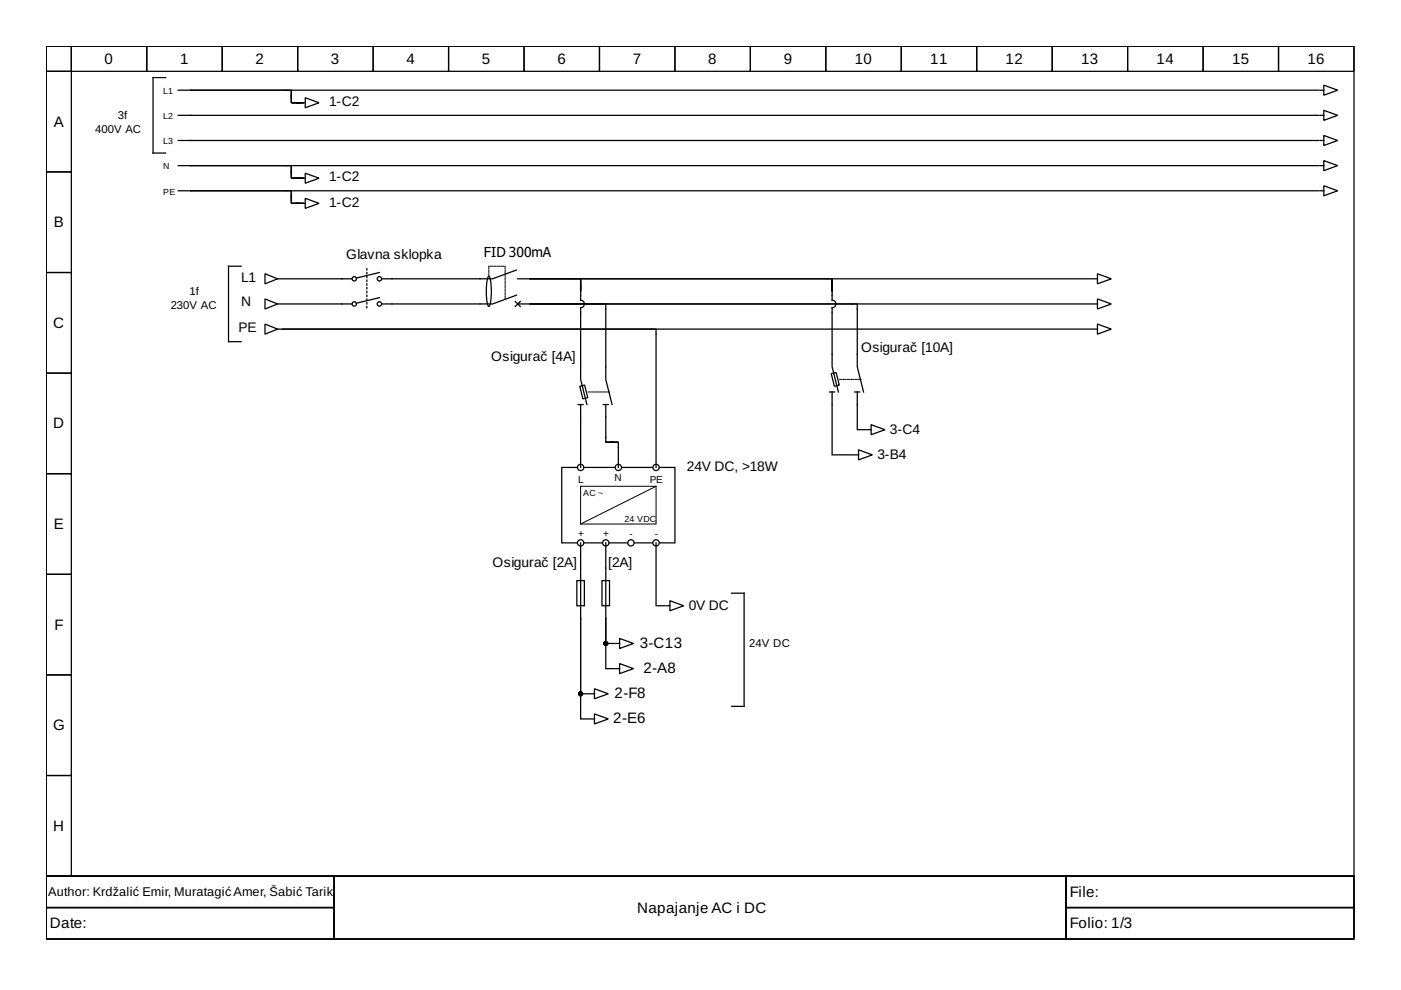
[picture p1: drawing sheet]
<svg xmlns="http://www.w3.org/2000/svg" width="297mm" height="210mm" viewBox="0 0 297 210" stroke-linecap="round" stroke-linejoin="round" font-family="sans-serif">
<g fill="none" stroke="#000" stroke-width=".27">
<path d="M9.8 9.8h277.3v176h-277.3zM9.8 9.8h5.3v5.3h-5.3zM9.8 15.1h5.3v21.4h-5.3zM15.1 9.8h16v5.3h-16zM31.1 9.8h16v5.3h-16zM35.1 16.5h-2.6v16h2.6M47.1 9.8h16v5.3h-16zM63.1 9.8h16v5.3h-16zM79.1 9.8h16v5.3h-16zM95.1 9.8h16v5.3h-16zM111.1 9.8h16v5.3h-16zM127.1 9.8h16v5.3h-16z"/>
<path d="M143.1 9.8h16v5.3h-16zM159.1 9.8h16v5.3h-16zM175.1 9.8h16v5.3h-16zM191.1 9.8h16v5.3h-16zM207.1 9.8h16v5.3h-16zM223.1 9.8h16v5.3h-16zM239.1 9.8h16v5.3h-16zM255.1 9.8h16v5.3h-16zM271.1 9.8h16v5.3h-16zM279.9 19.1h.8M280.7 18.1l2.9 1-2.9 1.1zM9.8 36.5h5.3v21.3h-5.3z"/>
<path d="M60.7 35.1h1.1v1.1M279.9 24.5h.8M279.9 29.8h.8M280.7 39.4l2.9 1.1-2.9 1zM280.7 23.4l2.9 1.1-2.9 1zM280.7 28.7l2.9 1.1-2.9 1.1zM9.8 57.8h5.3v21.3h-5.3zM51.1 56.4h-2.7v16h2.7M279.9 40.5h.8M9.8 79.1h5.3v21.3h-5.3zM138 69.8h1.1v1M119.1 99.1h24v16h-24z"/>
<path d="M128.4 92.7v1.1h1.1M130 93.8h1.1v1M9.8 100.4h5.3v21.4h-5.3zM9.8 121.8h5.3v21.3h-5.3zM130.6 136.4h.8M131.4 135.4l2.9 1-2.9 1.1zM141.2 128.4h.8M142 127.4l3 1-3 1.1zM155.1 125.8h2.7v24h-2.7M9.8 143.1h5.3v21.3h-5.3zM125.2 147.1h.8M125.2 152.4h.8"/>
<path d="M126 146l3 1.1-3 1.1zM126 151.4l3 1-3 1.1zM130.6 141.8h.8M131.4 140.7l2.9 1.1-2.9 1zM9.8 164.4h5.3v21.4h-5.3zM9.8 185.8h277.3v13.3h-277.3zM9.8 185.8h61v6.6h-61zM9.8 192.4h61v6.7h-61zM70.8 185.8h155.2v13.3h-155.2zM226 185.8h61.1v6.6h-61.1zM226 192.4h61.1v6.7h-61.1z"/>
</g>
<g fill="#fff" stroke="#000" stroke-width=".27">
<circle cx="139.1" cy="99.1" r=".67"/>
<circle cx="131.1" cy="99.1" r=".67"/>
<circle cx="123.1" cy="115.1" r=".67"/>
<circle cx="139.1" cy="115.1" r=".67"/>
<circle cx="128.4" cy="115.1" r=".67"/>
<circle cx="133.8" cy="115.1" r=".67"/>
</g>
<path d="M123.1 103.1h16v8h-16zM139.1 103.1l-16 8" fill="none" stroke="#000" stroke-width=".21"/>
<circle cx="123.1" cy="99.1" r=".67" fill="#fff" stroke="#000" stroke-width=".27"/>
<g fill="none" stroke="#000" stroke-width=".27">
<path d="M37.8 19.1h2.7M40.5 19.1h21.3v2.7v-2.7v2.7h2.6h-2.6h1.8M40.5 19.1h239.1M37.8 29.8h241.8M37.8 24.5h241.8M37.8 35.1h2.7M40.5 35.1h20.2M40.5 35.1h239.1M61.8 36.2v1.6v-2.7v2.7h2.6h-2.6h1.8M63.9 37.8h.8M63.9 21.8h.8M64.7 36.7l2.9 1.1-2.9 1.1z"/>
<path d="M64.7 20.7l2.9 1.1-2.9 1.1zM279.9 35.1h.8M280.7 34.1l2.9 1-2.9 1.1zM37.8 40.5h2.7M40.5 40.5h21.3v2.6v-2.6v2.6h2.6h-2.6h1.8M40.5 40.5h239.1M56.2 58l2.6 1.1-2.6 1.1zM58.8 59.1h.8M63.9 43.1h.8M64.7 42.1l2.9 1-2.9 1.1zM74.6 59.1h-14.7M80.4 57.8l-4.8 1.2"/>
<path d="M103.5 58.7l.1-.1a9.1 9.1 0 0 1 .4 5.4l-.4 1a9.1 9.1 0 0 1-.3-5.5zM109.5 57.2l-5.1 1.9h-23.4M109.8 59.1h2.6M112.4 59.1h64v4.5a.8 .8 0 0 1 .8 .8 .8 .8 0 0 1-.8 .8v12.6l1.4 5.3M112.4 59.1h10.7v4.5a.8 .8 0 0 1 .8 .8 .8 .8 0 0 1-.8 .8v15.2l1.3 5.4M112.4 59.1h119.2M231.9 59.1h.8M232.7 58l2.9 1.1-2.9 1.1zM56.2 63.4l2.6 1-2.6 1.1zM56.2 68.7l2.6 1.1-2.6 1zM58.8 64.4h.8M58.8 69.8h.8"/>
<path d="M74.6 64.4h-14.7M80.4 63.1l-4.8 1.2M109.2 63.9l1.1 1.1M109.5 62.6l-5.1 1.8h-23.4M109.8 64.4h2.6M110.3 63.9l-1.1 1.1M112.4 64.4h69.4v13.4l1.3 5.3M112.4 64.4h16v16l1.4 5.4M112.4 64.4h119.2M138 69.8h-78.1h171.7M139.1 70.8v28.3M176.2 79.2l1.1-.2 .6 2.6-1 .3z"/>
<path d="M231.9 64.4h.8M231.9 69.8h.8M232.7 63.4l2.9 1-2.9 1.1zM232.7 68.7l2.9 1.1-2.9 1zM122.6 85.8h1M122.9 81.9l1.1-.3 .6 2.7-1 .3zM123.1 85.8v13.3M127.9 85.8h1.1M128.4 85.8v6.9M129.5 93.8h1.6h-2.7h1.6M131.1 94.8v4.3M175.9 83.1h1.1"/>
<path d="M176.4 83.1v13.3h4.6M181.2 96.4h.8M181.2 83.1h1.1M181.8 83.1v8h1.8M182 95.4l3 1-3 1.1zM183.9 91.1h.8M184.7 90l2.9 1.1-2.9 1.1zM123.1 115.1v16M128.4 115.1v16M139.1 115.1v13.3h1.9M122.3 123.1h1.6v5.3h-1.6zM123.1 131.1v16h1.9"/>
<path d="M123.1 131.1v21.3h1.9M127.6 123.1h1.6v5.3h-1.6zM128.4 131.1v5.3h1.9M128.4 131.1v10.7h1.9"/>
<circle cx="75.1" cy="59.1" r=".47"/>
<circle cx="80.4" cy="59.1" r=".47"/>
<circle cx="75.1" cy="64.4" r=".47"/>
<circle cx="80.4" cy="64.4" r=".47"/>
</g>
<path d="M77.8 57v8.2" fill="none" stroke="#000" stroke-width=".27" stroke-dasharray=".3 .5"/>
<path d="M107.1 63.4v-7h-3.5v2.2M129.2 83.1h-4.8M182.6 80.4h-4.8" fill="none" stroke="#000" stroke-width=".21" stroke-dasharray=".5 .3"/>
<g fill="#000" stroke="#000" stroke-width=".27">
<circle cx="128.4" cy="136.4" r=".4"/>
<circle cx="123.1" cy="147.1" r=".4"/>
</g>
<g font-size="3.2">
<text x="22.2" y="13.5">0</text>
<text x="38.2" y="13.5">1</text>
<text x="54.2" y="13.5">2</text>
<text x="70.2" y="13.5">3</text>
<text x="86.2" y="13.5">4</text>
<text x="102.2" y="13.5">5</text>
<text x="118.2" y="13.5">6</text>
<text x="134.2" y="13.5">7</text>
<text x="150.2" y="13.5">8</text>
<text x="166.2" y="13.5">9</text>
<text x="181.2" y="13.5">10</text>
<text x="197.2" y="13.5">11</text>
<text x="213.2" y="13.5">12</text>
<text x="229.2" y="13.5">13</text>
<text x="245.2" y="13.5">14</text>
<text x="261.2" y="13.5">15</text>
<text x="277.2" y="13.5">16</text>
<text x="11.4" y="26.9">A</text>
<text x="11.4" y="48.2">B</text>
<text x="11.3" y="69.5">C</text>
<text x="11.3" y="90.8">D</text>
<text x="11.4" y="112.2">E</text>
<text x="11.5" y="133.5">F</text>
<text x="135.6" y="137.4">3-C13</text>
<text x="136.4" y="142.7">2-A8</text>
<text x="130.3" y="148">2-F8</text>
<text x="11.3" y="154.8">G</text>
<text x="130" y="153.4">2-E6</text>
<text x="11.3" y="176.2">H</text>
<text x="226.8" y="190.2">File:</text>
<text x="10.6" y="196.8">Date:</text>
<text x="135.1" y="193.5">Napajanje AC i DC</text>
<text x="226.8" y="196.8">Folio: 1/3</text>
</g>
<g font-size="2.9">
<text x="69.8" y="22.5">1-C2</text>
<text x="69.8" y="38.5">1-C2</text>
<text x="69.8" y="43.8">1-C2</text>
<text x="51.1" y="59.8">L1</text>
<text x="73.4" y="54.8">Glavna sklopka</text>
<text x="102.6" y="54.6">FID 300mA</text>
<text x="51.1" y="64.8">N</text>
<text x="50.6" y="70.4">PE</text>
<text x="104.2" y="76.4">Osigurač [4A]</text>
<text x="182.6" y="74.6">Osigurač [10A]</text>
<text x="188.7" y="92">3-C4</text>
<text x="145.6" y="99.9">24V DC, &gt;18W</text>
<text x="186" y="97.4">3-B4</text>
<text x="104.4" y="120.2">Osigurač [2A]</text>
<text x="129" y="120.2">[2A]</text>
<text x="146" y="129.4">0V DC</text>
</g>
<text font-size="2.7" x="10.2" y="190">Author: Krdžalić Emir, MuratagićAmer, Šabić Tarik</text>
<g font-size="2.4">
<text x="20.2" y="28.2">400V AC</text>
<text x="25" y="25.3">3f</text>
<text x="36.2" y="65.5">230V AC</text>
<text x="40.2" y="62.6">1f</text>
<text x="158.8" y="137.2">24V DC</text>
</g>
<g font-size="2.1">
<text x="122.6" y="102.3">L</text>
<text x="130.3" y="102">N</text>
<text x="137.8" y="102.3">PE</text>
<text x="122.6" y="113.8">+</text>
<text x="127.9" y="113.8">+</text>
<text x="133.5" y="113.8">-</text>
<text x="138.8" y="113.8">-</text>
</g>
<g font-size="1.9">
<text x="34.6" y="19.9">L1</text>
<text x="34.6" y="25.3">L2</text>
<text x="34.6" y="35.9">N</text>
<text x="34.6" y="30.6">L3</text>
<text x="34.6" y="41.3">PE</text>
<text x="123.6" y="105.2">AC ~</text>
<text x="132.4" y="110.6">24 VDC</text>
</g>
</svg>
